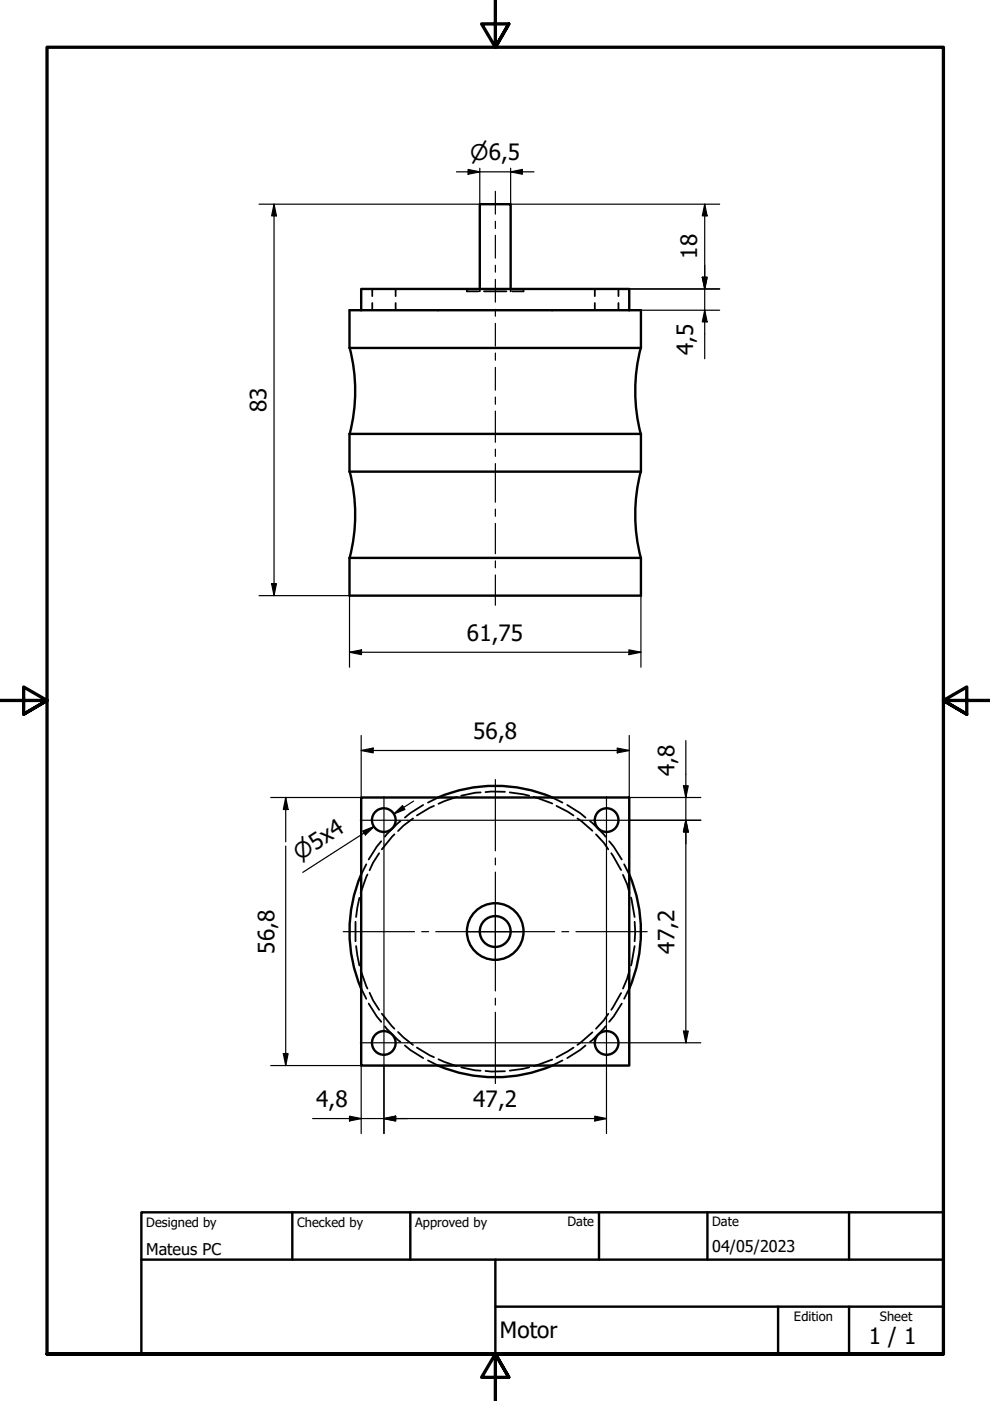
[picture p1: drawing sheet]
<svg xmlns="http://www.w3.org/2000/svg" width="210mm" height="297mm" viewBox="0 0 210 297" stroke-linecap="round" stroke-linejoin="round" font-family="sans-serif">
<!-- layer: Hidden (ISO) -->
<g fill="none" stroke="#000" stroke-width=".38">
<path d="M78.9 61.3v1.5M78.9 64.2v1.6M83.9 61.3v1.5M83.9 64.2v1.6M99 61.6v.2h2.4M99 61.3v.2M101.7 61.3v.2M101.7 61.6v.2M102.6 61.8h4.8M108.3 61.3v.2M108.3 61.6v.2M111 61.6v.2h-2.4"/>
<path d="M111 61.3v.2M126.1 61.3v1.5M126.1 64.2v1.6M131.1 61.3v1.5M131.1 64.2v1.6M80.8 178.4l-.9 1.1-1.7 2.7M83.6 176.9l-2.6 3.2M84.9 174.1l-3.3 3.3M87.6 173.5l-2.1 1.6-1.1 1.1M89.7 170.7l-2.7 1.7-1.1 .9M92 170.9l-3.6 2M92.9 169.1l-2.2 1.1"/>
<path d="M96.8 169l-3.8 1.4M101.9 168l-1.1 .1-3 .6M107.1 167.9l-3-.1-1.2 .1M108.1 168l4.1 .7M113.2 169l3.9 1.4M117.1 169.1l2.2 1.1M118 170.9l3.6 2M120.3 170.7l2.7 1.7 1.1 .9M122.4 173.5l3.2 2.6M125.1 174.1l3.3 3.3M126.4 176.9l1.6 1.8 1 1.4M129.2 178.4l.9 1.1 1.7 2.7"/>
<path d="M75.4 195.4v4.2M76.2 190.4l-.7 4M77.7 183.2l-1.1 2.2M77.9 185.4l-1.4 3.9M80.4 180.9l-1.3 2-.7 1.6M129.6 180.9l2.1 3.6M132.1 185.5l.9 2 .5 1.8M132.3 183.2l1.1 2.2M133.8 190.3l.8 4.1M134.6 195.4l.1 2.1-.1 2.1M75.5 200.6l.7 4.1M76.5 205.7l1.4 3.9"/>
<path d="M76.6 209.6l1.1 2.2M78.2 212.8l1.7 2.7 .9 1.1M78.4 210.5l.7 1.6 1.3 2M81 214.9l2.6 3.2M81.6 217.6l3.3 3.3M84.4 218.8l1.1 1.1 2.1 1.6M125.6 218.9l-3.2 2.6M128.4 217.6l-3.3 3.3M129 214.9l-1 1.4-1.6 1.8M131.7 210.6l-2.1 3.5M131.8 212.8l-1.7 2.7-.9 1.1M133.4 209.6l-1.1 2.2"/>
<path d="M133.5 205.7l-.5 1.8-.9 2.1M134.6 200.6l-.8 4.1M85.9 221.7l1.1 .9 2.7 1.7M88.4 222.1l3.6 2M90.7 224.8l2.2 1.1M93 224.6l3.8 1.4M97.8 226.3l3 .6 1.1 .1M102.9 227.1l1.2 .1 3-.1M112.2 226.3l-4.1 .7M117.1 224.6l-3.9 1.4M119.3 224.8l-2.2 1.1M121.6 222.1l-3.6 2.1"/>
<path d="M124.1 221.7l-1.1 .9-2.7 1.7"/>
</g>
<!-- layer: Visible (ISO) -->
<g fill="none" stroke="#000" stroke-width=".51">
<path d="M74.1 65.8h61.8v8h-61.8zM74.1 73.8a36.2 36.2 0 0 1 0 18.2M76.6 65.8v-4.5h56.8v4.5M101.7 61.3v-18h6.6v18M135.9 73.8a36.2 36.2 0 0 0 0 18.2M74.1 92h61.8v8h-61.8zM74.1 100a36.2 36.2 0 0 1 0 18.2M135.9 100a36.2 36.2 0 0 0 0 18.2M74.1 118.3h61.8v8h-61.8zM76.6 169.1h56.8v56.8h-56.8zM92.9 169.1a30.9 30.9 0 0 1 24.2 0M76.6 185.4a30.9 30.9 0 0 0 0 24.2"/>
<path d="M133.4 185.4a30.9 30.9 0 0 1 0 24.2M92.9 225.9a30.9 30.9 0 0 0 24.2 0"/>
<circle cx="81.4" cy="173.9" r="2.51"/>
<circle cx="128.6" cy="173.9" r="2.51"/>
<circle cx="105" cy="197.5" r="3.3"/>
<circle cx="105" cy="197.5" r="6"/>
<circle cx="81.4" cy="221.1" r="2.51"/>
<circle cx="128.6" cy="221.1" r="2.51"/>
</g>
<!-- layer: Border (ISO) -->
<path d="M105 0v10l-2.9-4.9h5.8l-2.9 4.9 2.9-4.9M0 148.5h10l-5-2.8v5.7l5-2.9-5 2.9M210 148.5h-10l5-2.8v5.7l-5-2.9 5 2.9M10 287.1v-277.1h190v277.1h-190h190M107.9 292l-2.9-4.9 2.9 4.9h-5.8l2.9-4.9v9.9" fill="none" stroke="#000" stroke-width=".7"/>
<!-- layer: Title (ISO) -->
<path d="M30 257h170v30.1h-170zM62 257v10.1M87 257v10.1M127 257v10.1M150 257v10.1M180 257v10.1M30 267.1h170M105 277h95M105 267.1v20M165 277v10.1M180 277v10.1" fill="none" stroke="#000" stroke-width=".51"/>
<!-- layer: Dimension (ISO) -->
<g fill="none" stroke="#000" stroke-width=".25">
<path d="M96.8 36.4h16.4M99.3 35.9l2.4 .5-2.4 .5zM101.7 35.7v7.6h-46.8M108.3 36.4l2.4-.5v1zM108.3 35.7v7.6h44.3M58.1 43.3l.5 2.5h-1zM58.1 43.3v83M148.9 58.8h1l-.5 2.5zM149.4 43.3l.5 2.5h-1zM149.4 43.3v32.8M133.4 61.3h19.2M133.4 65.8h19.2"/>
<path d="M149.4 65.8l.5 2.4h-1zM54.9 126.3h19.2v15.2M57.6 123.7h1l-.5 2.6zM74.1 138.3l2.5-.5v1zM74.1 138.3h61.8M133.3 137.8l2.6 .5-2.6 .5zM135.9 126.3v15.2M76.6 159.1l2.5-.5v1zM76.6 159.1h56.8M76.6 155.9v13.2h-19.2M130.9 158.6l2.5 .5-2.5 .5zM133.4 155.9v13.2h15.2"/>
<path d="M145.4 157v64.1M60.6 169.1l.5 2.5h-1zM60.6 169.1v9.4M60.6 179.4v46.5M76.9 176.2l2.4-1-1.8 1.8zM77.2 176.6l2.1-1.4-15.1 9.8M81.4 178.9v18.5M83.5 172.6l1.8-1.8 .6 .8zM86.4 173.9h18.5M87.7 169.8l-4.2 2.8M105.1 173.9h18.5M128.6 178.9v18.5"/>
<path d="M133.6 173.9h15M144.9 166.6h1l-.5 2.5zM145.4 173.9l.5 2.5h-1zM81.4 197.6v18.5M128.6 197.6v18.5M144.9 218.6h1l-.5 2.5zM57.4 225.9h19.2v14.4M60.1 223.4h1l-.5 2.5zM66.3 237.2h62.3M74.1 236.7l2.5 .5-2.5 .5zM81.4 237.2l2.5-.5v1zM81.4 226.1v14.2"/>
<path d="M86.4 221.1h18.5M105.1 221.1h18.5M126.1 236.7l2.5 .5-2.5 .5zM128.6 226.1v14.2M133.6 221.1h15"/>
</g>
<g fill="#000">
<path d="M99.3 35.9l2.4 .5-2.4 .5z" fill-rule="evenodd"/>
<path d="M108.3 36.4l2.4-.5v1z" fill-rule="evenodd"/>
<path d="M58.1 43.3l.5 2.5h-1z" fill-rule="evenodd"/>
<path d="M148.9 58.8h1l-.5 2.5z" fill-rule="evenodd"/>
<path d="M148.9 58.8h1l-.5 2.5z" fill-rule="evenodd"/>
<path d="M149.4 43.3l.5 2.5h-1z" fill-rule="evenodd"/>
<path d="M149.4 65.8l.5 2.4h-1z" fill-rule="evenodd"/>
<path d="M57.6 123.7h1l-.5 2.6z" fill-rule="evenodd"/>
<path d="M74.1 138.3l2.5-.5v1z" fill-rule="evenodd"/>
<path d="M133.3 137.8l2.6 .5-2.6 .5z" fill-rule="evenodd"/>
<path d="M76.6 159.1l2.5-.5v1z" fill-rule="evenodd"/>
<path d="M130.9 158.6l2.5 .5-2.5 .5z" fill-rule="evenodd"/>
<path d="M60.6 169.1l.5 2.5h-1z" fill-rule="evenodd"/>
<path d="M76.9 176.2l2.4-1-1.8 1.8z" fill-rule="evenodd"/>
<path d="M83.5 172.6l1.8-1.8 .6 .8z" fill-rule="evenodd"/>
<path d="M144.9 166.6h1l-.5 2.5z" fill-rule="evenodd"/>
<path d="M145.4 173.9l.5 2.5h-1z" fill-rule="evenodd"/>
<path d="M145.4 173.9l.5 2.5h-1z" fill-rule="evenodd"/>
<path d="M144.9 218.6h1l-.5 2.5z" fill-rule="evenodd"/>
<path d="M60.1 223.4h1l-.5 2.5z" fill-rule="evenodd"/>
<path d="M74.1 236.7l2.5 .5-2.5 .5z" fill-rule="evenodd"/>
<path d="M81.4 237.2l2.5-.5v1z" fill-rule="evenodd"/>
<path d="M81.4 237.2l2.5-.5v1z" fill-rule="evenodd"/>
<path d="M126.1 236.7l2.5 .5-2.5 .5z" fill-rule="evenodd"/>
</g>
<!-- layer: Center Mark (ISO) -->
<g fill="none" stroke="#000" stroke-width=".25">
<path d="M76.4 173.9h10M81.4 168.9v10M105 165.3v15.1M123.6 173.9h10M128.6 168.9v10M72.8 197.5h15.1M89.4 197.5h1.5M92.4 197.5h25.2M99.3 197.5h11.4M105 191.8v11.4M105 181.9v1.5M105 184.9v25.2"/>
<path d="M119.1 197.5h1.5M122.1 197.5h15.1M81.4 216.1v10M105 211.6v1.5M105 214.6v15.1M128.6 216.1v10M76.4 221.1h10M123.6 221.1h10"/>
</g>
<!-- layer: Centerline (ISO) -->
<g fill="none" stroke="#000" stroke-width=".25">
<path d="M105 40.6v4.8M105 46.9v1.5M105 49.9v4.8M105 56.2v1.5M105 59.2v4.9M105 65.6v1.4M105 68.6v4.8M105 74.9v1.5M105 77.9v4.8M105 84.2v1.5M105 87.2v6.6M105 95.2v1.6"/>
<path d="M105 98.3v8.2M105 107.9v1.6M105 111v6.4M105 118.9v1.5M105 121.9v6.4"/>
</g>
<g font-size="4.8">
<text x="147.8" y="54.9" transform="rotate(-90 147.8 54.9)">18</text>
<text x="147" y="75.3" transform="rotate(-90 147 75.3)">4,5</text>
<text x="56.5" y="87.4" transform="rotate(-90 56.5 87.4)">83</text>
<text x="99" y="135.9">61,75</text>
<text x="100.3" y="156.7">56,8</text>
<text x="143" y="164.5" transform="rotate(-90 143 164.5)">4,8</text>
<text x="58.2" y="202.2" transform="rotate(-90 58.2 202.2)">56,8</text>
<text x="143" y="202.2" transform="rotate(-90 143 202.2)">47,2</text>
<text x="67.1" y="234.7">4,8</text>
<text x="100.3" y="234.7">47,2</text>
<text x="106" y="283.8">Motor</text>
<text x="184.2" y="285">1 / 1</text>
</g>
<g font-size="4.6">
<text x="99.7" y="34">⌀6,5</text>
<text x="63.6" y="182.5" transform="rotate(-33 63.6 182.5)">⌀5x4</text>
</g>
<g font-size="3.4">
<text x="31" y="266">Mateus PC</text>
<text x="151" y="265.5">04/05/2023</text>
</g>
<g font-size="2.7">
<text x="31" y="260.1">Designed by</text>
<text x="63" y="260.1">Checked by</text>
<text x="88" y="260.1">Approved by</text>
<text x="120.3" y="260">Date</text>
<text x="151" y="260">Date</text>
<text x="168.3" y="280.1">Edition</text>
<text x="186.6" y="280.1">Sheet</text>
</g>
</svg>
